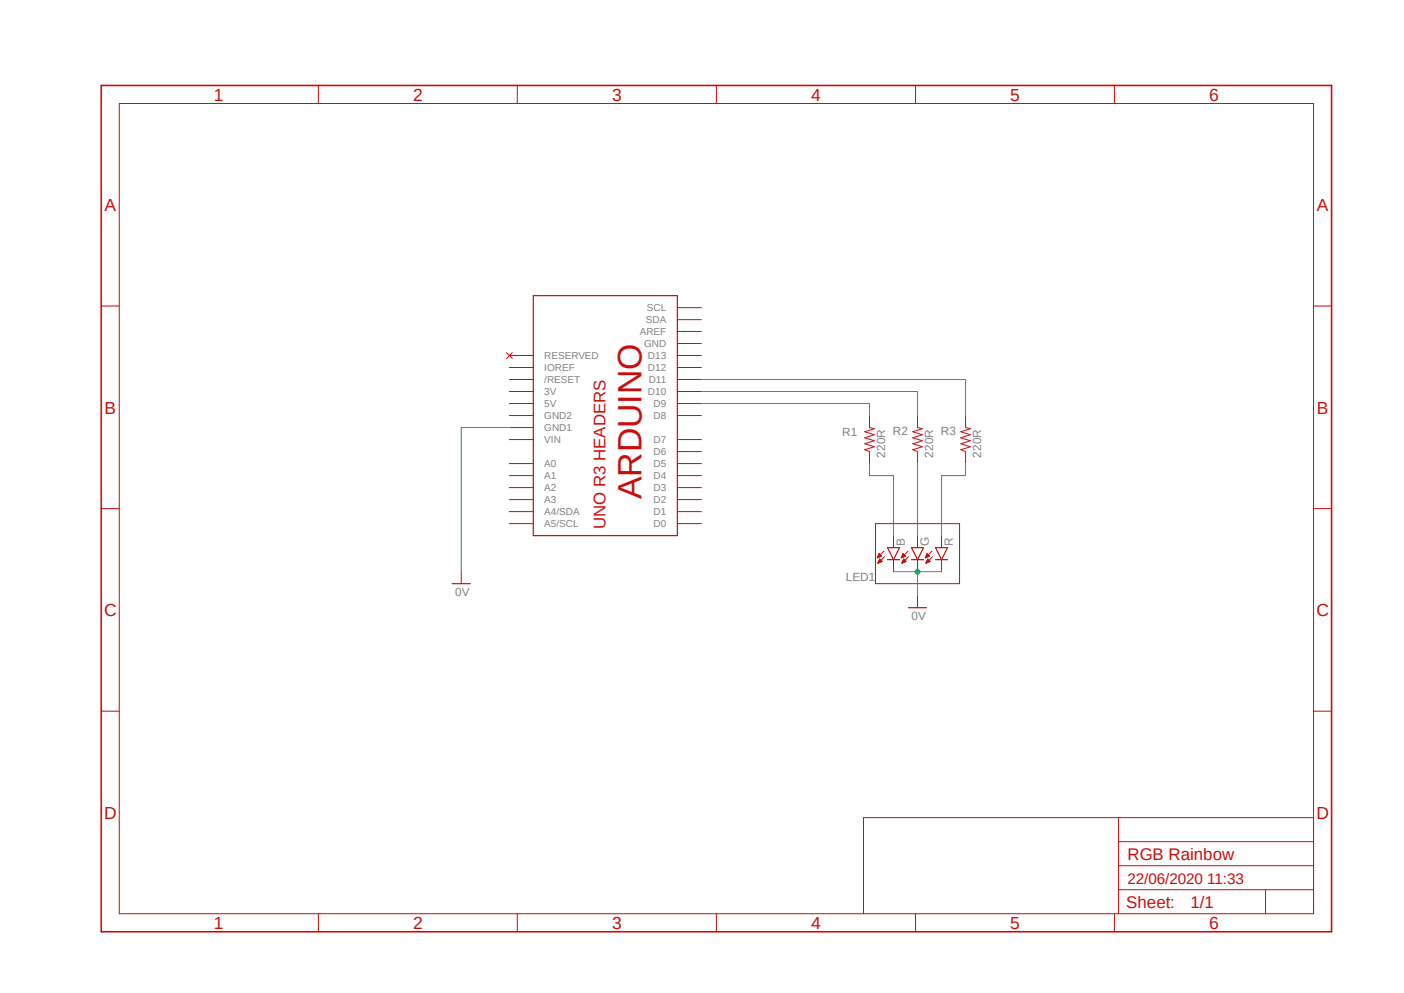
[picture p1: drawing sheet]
<svg xmlns="http://www.w3.org/2000/svg" width="297mm" height="210mm" viewBox="0 0 297 210" stroke-linecap="round" stroke-linejoin="round" font-family="sans-serif">
<path d="M20.9 17.7l261.2 179.9M282.1 17.7l-261.2 179.9" fill="none" stroke="#fff" stroke-width=".21"/>
<g fill="none" stroke="#c90d0c" stroke-width=".21">
<path d="M67.4 18.1v3.8M109.4 18.1v3.8M151.6 18.1v3.8M193.7 18.1v3.8M235.8 18.1v3.8M25.2 21.9h252.7v171.4h-252.7zM21.4 64.7h3.8M107.1 74.6l1.3 1.2M107.7 77.7h5.1M107.7 75.2h5.1M108.4 74.6l-1.3 1.2M143.3 70.1h5.1"/>
<path d="M143.3 77.7h5.1M143.3 75.2h5.1M143.3 72.6h5.1M143.3 65.1h5.1M143.3 67.6h5.1M277.9 64.7h3.8M107.7 80.3h5.1M107.7 82.8h5.1M107.7 85.3h5.1M107.7 98h5.1M107.7 93h5.1M107.7 87.9h5.1"/>
<path d="M107.7 90.4h5.1M143.3 80.3h5.1M143.3 82.8h5.1M143.3 85.3h5.1M143.3 98h5.1M143.3 95.5h5.1M143.3 93h5.1M143.3 87.9h5.1M183.9 87.9v2.5l1.1 .3-2.1 .6 2.1 .6-2.1 .7 2.1 .6-2.1 .7 2.1 .6-2.1 .6 1 .4v2.5M194.1 87.9v2.5l1 .3-2 .6 2 .6-2 .7 2 .6-2 .7 2 .6-2 .6 1 .4v2.5M204.3 87.9v2.5l1 .3-2.1 .6 2.1 .6-2.1 .7 2.1 .6-2.1 .7 2.1 .6-2.1 .6 1.1 .4v2.5M21.4 107.6h3.8"/>
<path d="M107.7 110.7h5.1M107.7 100.6h5.1M107.7 103.1h5.1M107.7 105.7h5.1M107.7 108.2h5.1M143.3 110.7h5.1M143.3 100.6h5.1M143.3 103.1h5.1M143.3 105.7h5.1M143.3 108.2h5.1M185.2 110.7h17.8v12.7h-17.8zM185.6 117.9h.2"/>
<path d="M185.6 117.8h.4M185.7 117.7h.4M185.7 117.6h.7M185.7 119h.1M185.8 117.6h.6M185.8 119h.3M185.8 117.5h.5M185.8 118.9h.5M185.8 117.4h.4M185.8 118.8h.7M185.9 117.3h.2M185.9 118.7h.7"/>
<path d="M185.9 117.2h.2M185.9 118.6h.6M186 117.1l.5 .5-.9 .4zM186 118.5h.4M186 118.4h.3M186 118.4h.2M186.1 118.3h.1M186.1 118.2l-.4 .9M186.1 118.2l.5 .5-.9 .4M187 116.6l-1.4 1.4M187.1 117.7l-1.4 1.4M189 113.3v2.5"/>
<path d="M189 118.4v2.5M190.7 117.9h.1M190.7 117.8h.4M190.8 117.7h.4M190.8 117.6h.6M190.8 119h.1M190.8 117.6h.7M190.8 119h.3M190.9 117.5h.5M190.9 118.9h.4M190.9 117.4h.4M190.9 118.8h.7"/>
<path d="M191 117.3h.2M191 118.7h.6M191 117.2h.1M191 118.6h.6M191 117.1h.1M191.1 118.5h.4M191.1 117.1l-.4 .9M191.1 117.1l.5 .5-.9 .4M191.1 118.4h.3M191.1 118.4h.2M191.1 118.3h.1M191.2 118.2l-.4 .9"/>
<path d="M191.2 118.2l.5 .5-.9 .4M192.1 116.6l-1.4 1.4M192.2 117.7l-1.4 1.4M194.1 113.3v2.5M194.1 118.4v2.5M195.7 117.9h.2M195.8 117.8h.3M195.8 117.7h.5M195.9 117.6h.6M195.9 119h.1M195.9 117.6h.7M195.9 119h.3"/>
<path d="M196 117.5h.5M196 118.9h.4M196 117.4h.4M196 118.8h.6M196 117.3h.3M196 118.7h.7M196.1 117.2h.1M196.1 118.6h.5M196.1 117.1h.1M196.1 118.5h.5M196.1 117.1l-.4 .9M196.1 117.1l.5 .5-.9 .4"/>
<path d="M196.2 118.4h.2M196.2 118.4h.1M196.2 118.3h.1M196.3 118.2l-.4 .9M196.3 118.2l.5 .5-.9 .4M197.1 116.6l-1.4 1.4M197.3 117.7l-1.4 1.4M199.2 113.3v2.5M199.2 118.4v2.5M277.9 107.6h3.8M97.6 120.9v2.5M194.1 126v2.5"/>
<path d="M21.4 150.4h3.8M277.9 150.4h3.8M236.6 172.9v20.4M236.6 178h41.3M277.9 172.9h-95.2v20.4M67.4 193.3v3.8M109.4 193.3v3.8M151.6 193.3v3.8M193.7 193.3v3.8M235.8 193.3v3.8M236.6 188.2h41.3M236.6 183.1h41.3"/>
<path d="M267.7 188.2v5.1"/>
</g>
<path d="M21.4 18.1h260.3v179h-260.3z" fill="none" stroke="#c90d0c" stroke-width=".34"/>
<path d="M112.8 62.5h30.5v50.8h-30.5zM187.7 115.8h2.6l-1.3 2.6zM187.7 118.4h2.6M192.8 118.4h2.6M192.8 115.8h2.6l-1.3 2.6zM197.9 118.4h2.5M197.9 115.8h2.5l-1.2 2.6zM95.7 123.4h3.8M192.2 128.5h3.8" fill="none" stroke="#c90d0c" stroke-width=".25"/>
<path d="M107.7 90.4h-10.1v30.5M189 120.9h10.2" fill="none" stroke="#0dab76" stroke-width=".21"/>
<circle cx="194.1" cy="120.9" r=".51" fill="#0dab76"/>
<g fill="none" stroke="#0dab76" stroke-width=".21">
<path d="M148.4 82.8h45.7v5.1M148.4 85.3h35.5v2.6M148.4 80.3h55.9v7.6M183.9 98v2.6h5.1v12.7M194.1 98v15.3M204.3 98v2.6h-5.1v12.7M194.1 120.9v5.1"/>
<circle cx="194.1" cy="120.9" r=".51"/>
</g>
<text font-size="7.2" fill="#c90d0c" x="135.7" y="105.6" transform="rotate(-90 135.7 105.6)">ARDUINO</text>
<g font-size="3.7" fill="#c90d0c">
<text x="45.3" y="21.3">1</text>
<text x="87.4" y="21.3">2</text>
<text x="129.5" y="21.3">3</text>
<text x="171.6" y="21.3">4</text>
<text x="213.7" y="21.3">5</text>
<text x="255.8" y="21.3">6</text>
<text x="22.1" y="44.6">A</text>
<text x="278.6" y="44.6">A</text>
<text x="22.1" y="87.5">B</text>
<text x="278.6" y="87.5">B</text>
<text x="22" y="130.3">C</text>
<text x="278.5" y="130.3">C</text>
<text x="22" y="173.1">D</text>
<text x="278.5" y="173.1">D</text>
<text x="45.3" y="196.5">1</text>
<text x="87.4" y="196.5">2</text>
<text x="129.5" y="196.5">3</text>
<text x="171.6" y="196.5">4</text>
<text x="213.7" y="196.5">5</text>
<text x="255.8" y="196.5">6</text>
</g>
<g font-size="3.6" fill="#c90d0c">
<text x="128.1" y="111.9" transform="rotate(-90 128.1 111.9)">UNO R3 HEADERS</text>
<text x="238.5" y="181.8">RGB Rainbow</text>
<text x="251.8" y="192">1/1</text>
<text x="238.3" y="192.1">Sheet:</text>
</g>
<text font-size="3.2" fill="#c90d0c" x="238.5" y="186.9">22/06/2020 11:33</text>
<g font-size="2.5" fill="#808080">
<text x="178.2" y="92.2">R1</text>
<text x="188.9" y="91.9">R2</text>
<text x="199" y="91.9">R3</text>
<text x="187.2" y="96.8" transform="rotate(-90 187.2 96.8)">220R</text>
<text x="197.4" y="96.8" transform="rotate(-90 197.4 96.8)">220R</text>
<text x="207.6" y="96.8" transform="rotate(-90 207.6 96.8)">220R</text>
<text x="191.4" y="115.6" transform="rotate(-90 191.4 115.6)">B</text>
<text x="196.5" y="115.6" transform="rotate(-90 196.5 115.6)">G</text>
<text x="201.6" y="115.6" transform="rotate(-90 201.6 115.6)">R</text>
<text x="96.3" y="126">0V</text>
<text x="178.9" y="122.9">LED1</text>
<text x="192.8" y="131.1">0V</text>
</g>
<g font-size="2.1" fill="#808080">
<text x="136.9" y="65.8">SCL</text>
<text x="135.3" y="70.9">AREF</text>
<text x="136.7" y="68.4">SDA</text>
<text x="115.1" y="75.9">RESERVED</text>
<text x="136.3" y="73.4">GND</text>
<text x="137.1" y="75.9">D13</text>
<text x="115.1" y="81">/RESET</text>
<text x="115.1" y="83.6">3V</text>
<text x="115.1" y="78.5">IOREF</text>
<text x="137.1" y="83.6">D10</text>
<text x="137.1" y="78.5">D12</text>
<text x="137.2" y="81">D11</text>
<text x="115.1" y="86.1">5V</text>
<text x="115.1" y="88.6">GND2</text>
<text x="138.3" y="88.6">D8</text>
<text x="138.3" y="86.1">D9</text>
<text x="115.1" y="91.2">GND1</text>
<text x="115.1" y="93.7">VIN</text>
<text x="138.3" y="93.7">D7</text>
<text x="115.1" y="98.8">A0</text>
<text x="115.1" y="101.3">A1</text>
<text x="138.3" y="101.3">D4</text>
<text x="138.3" y="98.8">D5</text>
<text x="138.3" y="96.3">D6</text>
<text x="115.1" y="103.9">A2</text>
<text x="115.1" y="106.4">A3</text>
<text x="138.3" y="106.4">D2</text>
<text x="138.3" y="103.9">D3</text>
<text x="115.1" y="109">A4/SDA</text>
<text x="115.1" y="111.5">A5/SCL</text>
<text x="138.3" y="111.5">D0</text>
<text x="138.3" y="109">D1</text>
</g>
</svg>
